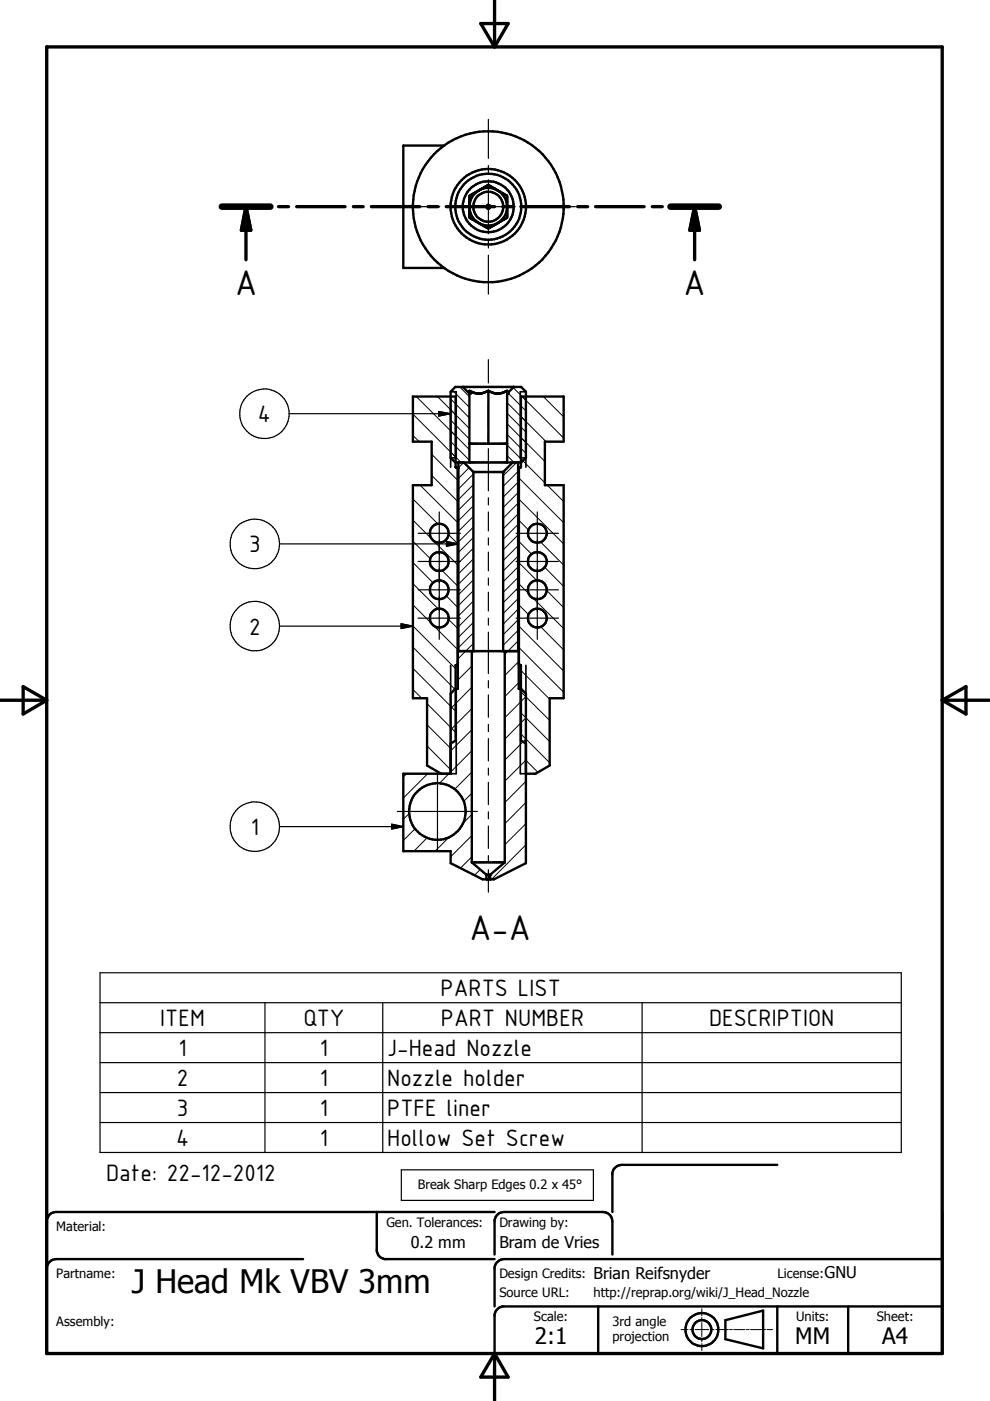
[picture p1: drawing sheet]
<svg xmlns="http://www.w3.org/2000/svg" width="210mm" height="297mm" viewBox="0 0 210 297" stroke-linecap="round" stroke-linejoin="round" font-family="sans-serif">
<g fill="none" stroke="#000" stroke-width=".51">
<path d="M94.2 30.9h-8.7v25.9h8.7M99.5 44.3a4.1 4.1 0 0 0 2.2 3.1M101 47h.1M101.7 40.3a4.1 4.1 0 0 0-2.2 3M101.8 40.3l1.1-.7a.81 .81 0 0 1 1.3 0l3.3 1.9v4.6l-1.2 .8a4.3 4.3 0 0 1-5.3 .1M101.8 47.4l1.1 .7a.81 .81 0 0 0 1.3 0l1.1-.7M105.1 40.2a4.7 4.7 0 0 0-4.5 .7l-1.1 .6v4.6l1.5 .9M105.2 40.2l.1 .1M105.4 40.3a4 4 0 0 1 0 7.1M96.5 82h14l1 1.1v14l-1 .9h-14l-1-.9v-14zM96.6 99.1v-15h-9.1v9.5h4v9.3h-4v45.1h3.1v14.3l2.9 1.7M96.6 99.1l.4 .2"/>
<path d="M96.6 99.1h.6M97 99.3l.1 46.7h-.6l-1 1.1v16.9h-10v16.5h10v2.5l6.8 3.4h2.4l6.8-3.4v-35.9l-1-1.1h-.5v-8h-12.9M97 99.3h.2M97.2 98v40M98.1 82l1.4 1.4M98.3 98l2.1 2.1M99.5 94.1h8M99.7 82.9l-.2-.1v15.2M99.7 82.9l.1 .1M102.7 83.2h.1M103.5 82.8l1.6 .6h.9l1.5-.6v15.2M103.5 82.8v11.3"/>
<path d="M103.5 82.8l-1.5 .6h-1l-1.2-.4M108.7 98l-2 2.1M108.9 82l-1.4 1.4M109.9 99.1h.5M109.9 99.3h.1M109.9 98v40M110 99.3v41.5M110.4 99.1v-15h9.1v9.5h-4v9.3h4v45.1h-3v14.3l-3 1.7h-2M110.4 99.1l-.4 .2M100.4 100.1v37.9M100.4 100.1h6.3M106.7 100.1v37.9"/>
<path d="M100 138v44.8M107 138v44.8M96.6 141.1v15.9l-1.1 .6M96.6 141.1h.5M97 140.8l-.4 .3M97 140.8h.1M110 141.1h.4M110 140.8h.1M110 140.8l.4 .3M110.4 141.1v15.9l1.1 .6M100 182.8l3.1 2.7M100 182.8h7"/>
<path d="M103.1 185.5v.9M103.1 185.5h.8M103.9 185.5v.9M107 182.8l-3.1 2.7M79.9 257v8.3a2.03 2.03 0 0 0 1.6 1.7h23.4M104.9 257h-93a2 2 0 0 0-2 2v8M164.8 247h-33l-.9 .2a2.19 2.19 0 0 0-1.1 1.4v8.4M199.8 257v30h-189.9v-18a2 2 0 0 1 2-2h52.4M104.9 266v-7.4a2.07 2.07 0 0 1 1.9-1.6h21a2 2 0 0 1 2 2v7M126.8 277v10M153.8 279.9l8-2v8l-8-2zM164.8 277v10"/>
<path d="M179.8 277v10M199.8 267h-93a2.1 2.1 0 0 0-1.9 1.6v8.4M199.8 277h-93.3l-.9 .5-.5 .5-.2 .6v8.4"/>
<circle cx="103.5" cy="43.8" r="3.2"/>
<circle cx="103.5" cy="43.8" r="5.4"/>
<circle cx="103.5" cy="43.8" r="8"/>
<circle cx="103.5" cy="43.8" r="7"/>
<circle cx="103.5" cy="43.8" r="16"/>
<circle cx="103.5" cy="43.8" r=".41"/>
<circle cx="93.1" cy="119.1" r="2.01"/>
<circle cx="93.1" cy="113.1" r="1.99"/>
<circle cx="113.9" cy="113.1" r="1.99"/>
<circle cx="113.9" cy="119.1" r="2.01"/>
<circle cx="93.1" cy="125" r="2"/>
<circle cx="93.1" cy="131.1" r="1.98"/>
<circle cx="113.9" cy="125" r="2.01"/>
<circle cx="113.9" cy="131" r="2"/>
<circle cx="92.7" cy="172" r="6"/>
<circle cx="148.8" cy="281.9" r="3.5"/>
<circle cx="148.8" cy="281.9" r="1.99"/>
</g>
<g fill="#000">
<circle cx="96.6" cy="99.1" r=".25"/>
<circle cx="98.1" cy="82" r=".25"/>
<circle cx="99.5" cy="83.4" r=".25"/>
<circle cx="99.5" cy="83.3" r=".25"/>
<circle cx="99.5" cy="83.1" r=".25"/>
<circle cx="99.5" cy="83.2" r=".25"/>
<circle cx="99.5" cy="94.1" r=".25"/>
<circle cx="107.5" cy="83.3" r=".25"/>
<circle cx="107.5" cy="83.1" r=".25"/>
<circle cx="107.5" cy="83.2" r=".25"/>
<circle cx="107.5" cy="83.4" r=".25"/>
<circle cx="100.4" cy="100.1" r=".25"/>
<circle cx="106.7" cy="100.1" r=".25"/>
<circle cx="100.4" cy="138" r=".25"/>
<circle cx="106.7" cy="138" r=".25"/>
<circle cx="100" cy="182.8" r=".25"/>
<circle cx="103.9" cy="185.5" r=".25"/>
<circle cx="103.9" cy="186.4" r=".25"/>
</g>
<path d="M95.5 83.1h1.2v14h-1.2M95.5 84.1v15M111.5 83.1h-1.2v14h1.2M111.5 84.1v15M95.5 141.1v22.9h1.2v-18M111.5 141.1v22.9h-1.2v-18" fill="none" stroke="#000" stroke-width=".35"/>
<g fill="none" stroke="#000" stroke-width=".71">
<path d="M104.9 0v9.9M9.9 9.9h189.9v277.1h-189.9zM101.9 5h5.8l-2.8 4.9zM47 43.8h10.3M52.2 43.8l1 5h-2zM52.2 43.8v11.3M59.1 43.8h2.1M62.9 43.8h10.3M74.9 43.8h2.1M78.7 43.8h10.3M90.8 43.8h2.1M94.6 43.8h10.3"/>
<path d="M106.6 43.8h2.1M110.4 43.8h10.3M122.5 43.8h2.1M126.3 43.8h10.3M138.3 43.8h2.1M142.2 43.8h10.2M147.3 43.8l1 5h-2zM147.3 43.8v11.3M-.1 148.5h10M4.9 145.6l5 2.9-5 2.9zM199.8 148.5h10M199.8 148.5l5-2.9v5.8z"/>
<path d="M104.9 287v10M104.9 287l2.8 5h-5.8z"/>
</g>
<g fill="none" stroke="#000" stroke-width=".21">
<path d="M87.5 92.3l1.4 1.3M87.5 87.8l9.1 9.1M88.3 84.1l8.3 8.3M91.5 96.3l5.5 5.5M92.8 84.1l6.7 6.7M95.5 95.8l2.2 2.2M95.5 93.6l4 4M95.5 91.3l4 4M95.5 89.1l4 4M95.5 84.6l4 4M95.9 82.7l3.6 3.7M97.5 82l2 2.1"/>
<path d="M98.3 98l-1.1 1.2M99.5 99.1l-2.3 2.3M107.5 94.4l8 8M107.5 85.4l8.3 8.2M107.5 96.6l1.5 1.4M107.5 92.1l4 4M107.5 89.8l4 4.1M107.5 87.6l4 4M107.7 83.3l3.8 3.8M108.8 82.2l2.7 2.7M109.6 98l-2.9 2.9M109.9 99.9l-3.2 3.2"/>
<path d="M110.4 92.8l5.1 5M110.7 84.1l8.8 8.8M115.2 84.1l4.3 4.3M87.5 119.3l4.3 4.3M87.5 114.8l3.7 3.6M87.5 110.3l4.2 4.2M87.5 105.8l5.3 5.3M89.1 102.9l7.9 7.9M91.5 100.8l5.5 5.5M91.8 114.6l5.2 5.2M95.1 113.3l1.9 2M100.4 116.2l-3.2 3.2"/>
<path d="M100.4 114l-3.2 3.1M100.4 109.5l-3.2 3.1M100.4 118.5l-3.2 3.2M100.4 111.8l-3.2 3.1M100.4 107.2l-3.2 3.2M100.4 105l-3.2 3.2M100.4 102.7l-3.2 3.2M100.4 100.5l-3.2 3.2M109.9 117.9l-3.2 3.2M109.9 115.7l-3.2 3.2M109.9 113.4l-3.2 3.2M109.9 111.2l-3.2 3.1"/>
<path d="M109.9 109l-3.2 3.1M109.9 106.7l-3.2 3.2M109.9 104.4l-3.2 3.2M109.9 102.2l-3.2 3.2M110 101.3l9.5 9.5M110 119.3l3.8 3.8M110 114.8l2.7 2.7M110 110.3l2.1 2.1M110 105.8l9.5 9.5M114.6 114.9l4.9 4.9M116 102.9l3.5 3.4M87.5 137.2l9.1 9.1"/>
<path d="M87.5 132.7l9.1 9.1M87.5 128.2l4.1 4M87.5 123.7l5.4 5.4M91.9 132.6l5.1 5.1M93.7 120.9l3.3 3.3M94.7 126.4l2.3 2.4M95.1 131.3l1.9 1.9M100.4 136.4l-3.3 3.3M100.4 132l-3.2 3.1M100.4 129.7l-3.2 3.2M100.4 125.2l-3.2 3.2M100.4 134.2l-3.2 3.1"/>
<path d="M100.4 127.4l-3.2 3.2M100.4 122.9l-3.2 3.2M100.4 120.7l-3.2 3.2M109.9 135.9l-2.9 2.8M109.9 131.4l-3.2 3.2M109.9 133.6l-3.2 3.2M109.9 129.2l-3.2 3.1M109.9 126.9l-3.2 3.2M109.9 124.6l-3.2 3.2M109.9 122.4l-3.2 3.2M109.9 120.2l-3.2 3.2M110 123.8l2.1 2.1"/>
<path d="M110 137.3l9.5 9.5M110 132.8l9.5 9.5M110 128.3l2.1 2M113.1 126.9l6.4 6.4M114.6 132.9l4.9 4.9M115.5 120.3l4 4M115.9 125.2l3.6 3.6M87.5 146.2l1.9 1.8M87.5 141.7l9.1 9.1M90.6 158.2l4.9 5M90.6 153.7l4.9 5M90.6 149.2l6 6.1"/>
<path d="M100 154.7l-4.5 4.5M100 159.2l-4.5 4.5M100 150.2l-4.5 4.5M100 145.7l-4.5 4.5M100 141.2l-2.9 3M110 144.7l-3 3M110 140.3l-3 2.9M110.4 155.6l6.1 6.1M110.4 151.1l6.1 6.1M110.4 146.7l6.1 6M110.4 142.2l6.1 6.1M111.5 156.7l-4.5 4.5"/>
<path d="M111.5 152.2l-4.5 4.5M111.5 147.7l-4.5 4.5M86.2 164l-.7 .7M86.8 172.5l-1.3 1.2M88.1 175.7l-2.6 2.5M90.6 177.6l-2.8 2.9M90.7 164l-5.2 5.2M95.2 164l-2 2.1M95.3 177.4l-3.1 3.1M100 177.2l-4.5 4.5M100 172.7l-1.8 1.8M100 168.2l-1.7 1.7"/>
<path d="M100 163.7l-3.6 3.6M111.5 179.1l-7.3 7.3M111.5 174.6l-4.5 4.5M111.5 170.1l-4.5 4.6M111.5 165.7l-4.5 4.5M111.5 161.2l-4.5 4.5M111.5 161.2l2.5 2.5M100 181.7l-2.4 2.4M101.8 184.4l-1.2 1.1M148.8 277.5v1.5M148.8 279.3v.7M144.4 281.9h1.5"/>
<path d="M146.3 281.9h.7M147.4 281.9h2.9M148.8 280.4v3M148.8 283.8v.7M148.8 284.9v1.4M150.7 281.9h.7M151.8 281.9h2.6M154.7 281.9h.6M155.6 281.9h2.3M158.2 281.9h.6M159.1 281.9h2.4M161.8 281.9h.5"/>
<path d="M162.6 281.9h1.2"/>
</g>
<path d="M47 43.8h10.3M142.2 43.8h10.2" fill="none" stroke="#000" stroke-width="1.4"/>
<path d="M52.2 43.8l1 5h-2zM147.3 43.8l1 5h-2zM93 87.2l2.5 .5-2.5 .5zM94.7 114.8l2.5 .5-2.5 .5zM85 132.2l2.5 .6-2.5 .5zM83.1 174.8l2.4 .5-2.4 .5z" fill="#000"/>
<g fill="none" stroke="#000" stroke-width=".25">
<path d="M103.5 25.3v8.3M103.5 35.1v1.5M103.5 38.1v11.5M85 43.8h8.3M94.8 43.8h1.5M97.7 43.8h11.6M103.5 51.1v1.5M103.5 54.1v8.3M110.7 43.8h1.6M113.7 43.8h8.3M103.5 76.2v5M61.3 87.7h34.2"/>
<path d="M93 87.2l2.5 .5-2.5 .5zM103.5 82.7v1.5M103.5 85.7v4.9M103.5 92.1v1.5M103.5 95.1v9M59.3 115.3h33.7M88.6 113.1h9M88.6 119h9M93.1 108.5v27.1M93.2 115.3h4M94.7 114.8l2.5 .5-2.5 .5zM103.5 105.5v1.6"/>
<path d="M103.5 108.5v4.1M103.5 114v1.6M103.5 117.1v3.9M109.4 113.1h9M109.4 119h9M113.9 108.5v27.1M59.3 132.8h28.2M85 132.2l2.5 .6-2.5 .5zM88.6 125.1h9M88.6 131.1h9M103.5 122.6v1.5M103.5 125.6v3.9"/>
<path d="M103.5 131.1v1.4M103.5 134v8.8M109.4 125.1h9M109.4 131.1h9M103.5 144.3v1.5M103.5 147.3v4.8M103.5 153.6v1.5M103.5 156.6v4.7M59.3 175.3h26.2M83.1 174.8l2.4 .5-2.4 .5zM84.2 172h17M92.8 163.6v17"/>
<path d="M103.5 162.9v1.4M103.5 165.9v4.7M103.5 172.1v1.5M103.5 175.1v4.8M103.5 181.4v1.5M103.5 184.4v4.7M21.2 206.2h169.9v38.1h-169.9zM21.2 212.6h169.9M21.2 218.9h169.9M56.2 212.6v31.7M81.2 212.6v31.7M136.1 212.6v31.7"/>
<path d="M21.2 225.3h169.9M21.2 231.6h169.9M21.2 238h169.9M85.1 248h40.7v6.5h-40.7z"/>
<circle cx="56.1" cy="87.7" r="5.3"/>
<circle cx="54" cy="115.3" r="5.3"/>
<circle cx="54" cy="132.8" r="5.2"/>
<circle cx="54" cy="175.3" r="5.2"/>
</g>
<g font-size="8.1">
<text x="49.9" y="62.6">A</text>
<text x="144.9" y="62.6">A</text>
<text x="99.5" y="199.3">A-A</text>
</g>
<text font-size="6.9" x="27.9" y="274.2">J Head Mk VBV 3mm</text>
<g font-size="5.4">
<text x="54.7" y="89.5">4</text>
<text x="52.8" y="117.1">3</text>
<text x="52.8" y="134.5">2</text>
<text x="53.2" y="177">1</text>
<text x="93.4" y="211.2">PARTS LIST</text>
<text x="34" y="217.5">ITEM</text>
<text x="64.3" y="217.5">QTY</text>
<text x="93.5" y="217.5">PART NUMBER</text>
<text x="150.3" y="217.5">DESCRIPTION</text>
<text x="37.8" y="223.9">1</text>
<text x="67.8" y="223.9">1</text>
<text x="82.1" y="223.9">J-Head Nozzle</text>
<text x="37.5" y="230.2">2</text>
<text x="67.8" y="230.2">1</text>
<text x="82.1" y="230.2">Nozzle holder</text>
<text x="37.5" y="236.6">3</text>
<text x="67.8" y="236.6">1</text>
<text x="82.1" y="236.6">PTFE liner</text>
<text x="37.3" y="242.9">4</text>
<text x="67.8" y="242.9">1</text>
<text x="82.1" y="242.9">Hollow Set Screw</text>
<text x="22.5" y="250.5">Date: 22-12-2012</text>
</g>
<g font-size="4.8">
<text x="113.4" y="285">2:1</text>
<text x="168.6" y="285">MM</text>
<text x="187" y="285">A4</text>
</g>
<g font-size="3.4">
<text x="87.1" y="264.5">0.2 mm</text>
<text x="105.9" y="264.6">Bram de Vries</text>
<text x="125.9" y="271.1">Brian Reifsnyder</text>
<text x="174.8" y="271">GNU</text>
</g>
<g font-size="2.7">
<text x="88.6" y="252.1">Break Sharp Edges 0.2 x 45°</text>
<text x="11.9" y="261.1">Material:</text>
<text x="81.9" y="260.1">Gen. Tolerances:</text>
<text x="105.9" y="260.1">Drawing by:</text>
<text x="11.9" y="271">Partname:</text>
<text x="105.9" y="275">Source URL:</text>
<text x="105.9" y="271.1">Design Credits:</text>
<text x="125.9" y="275.1">http://reprap.org/wiki/J_Head_Nozzle</text>
<text x="164.8" y="271">License:</text>
<text x="11.9" y="281.1">Assembly:</text>
<text x="113.2" y="280.1">Scale:</text>
<text x="129.8" y="281.1">3rd angle</text>
<text x="168.8" y="280">Units:</text>
<text x="185.9" y="280.1">Sheet:</text>
<text x="129.8" y="284.4">projection</text>
</g>
</svg>
